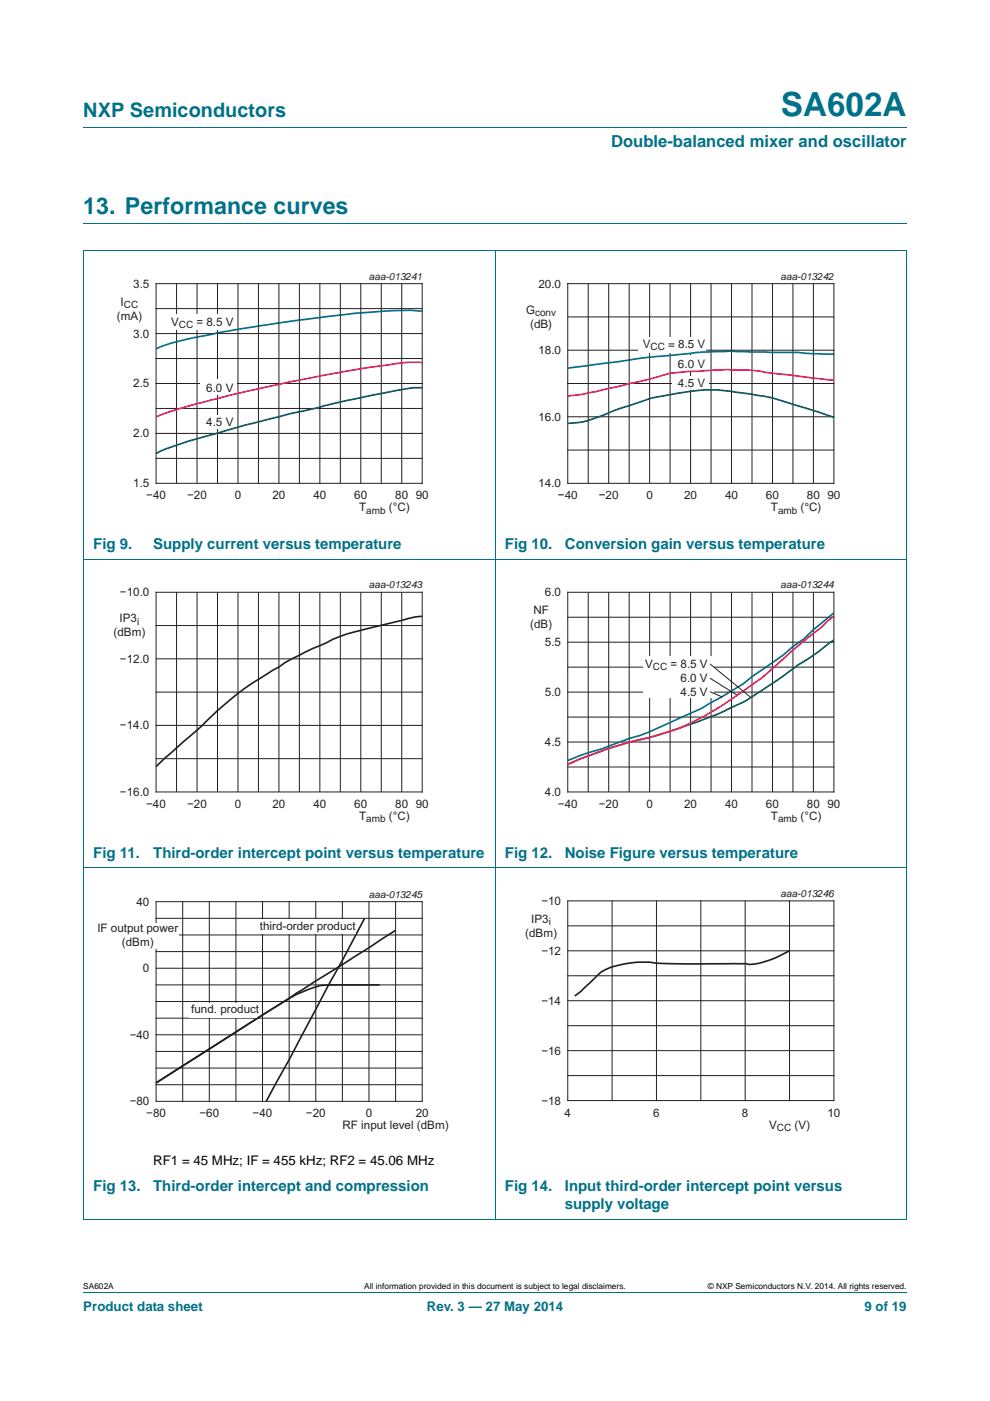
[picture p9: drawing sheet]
<svg xmlns="http://www.w3.org/2000/svg" width="210mm" height="297mm" viewBox="0 0 210 297" stroke-linecap="round" stroke-linejoin="round" font-family="sans-serif">
<path d="M17.7 27h174.6M17.6 53.1h174.7M17.7 47.4h174.6M17.7 53.1v205.4M105 53v205.6M192.3 53.1v205.4l-174.7 .1M17.6 118.5h174.7M17.6 184h174.7M17.7 273.9h174.6" fill="none" stroke="#00718a" stroke-width=".21"/>
<path d="M20.4 57.3h81.9v52.2h-81.9z" fill="none" stroke="#fff" stroke-width=".21"/>
<g fill="none" stroke="#231f20" stroke-width=".21">
<path d="M33.1 60.1h56.5v42.4h-56.5zM33.1 76h56.5M33.1 70.7h56.5M33.1 65.4h56.5M37.4 60.1v42.4M41.8 60.1v42.4M46.1 60.1v42.4M50.5 60.1v42.4M54.8 60.1v42.4M59.2 60.1v42.4M63.5 60.1v42.4M67.8 60.1v42.4"/>
<path d="M72.2 60.1v42.4M76.5 60.1v42.4M80.9 60.1v42.4M85.2 60.1v42.4M33.1 97.2h56.5M33.1 91.9h56.5M33.1 86.6h56.5M33.1 81.3h56.5"/>
</g>
<path d="M35.3 66.7h14.4v3.3h-14.4z" fill="#fff"/>
<path d="M89.6 66l-2.5-.2-3.4 .1-7.9 .5-13.6 1.6-11.7 1.8-9.3 1.8-5.1 1.2-3 1.2" fill="none" stroke="#143d8d" stroke-width=".35"/>
<g fill="#fff">
<path d="M42.5 80.4h7.7v3.3h-7.7z"/>
<path d="M42.5 88h7.7v2.9h-7.7z"/>
</g>
<path d="M89.6 82.2l-2.4 .1-7.9 1.4-18.1 4.1-9.5 2.4-11.5 3.3-5.1 1.7-2 1" fill="none" stroke="#005746" stroke-width=".35"/>
<path d="M89.6 76.9l-3.4-.1-7.8 1.1-17.2 3.1-12 2.7-7.7 2-5.2 1.5-3.2 1.2" fill="none" stroke="#ed1556" stroke-width=".35"/>
<path d="M107.7 57.3h81.9v52.2h-81.9z" fill="none" stroke="#fff" stroke-width=".21"/>
<g fill="none" stroke="#231f20" stroke-width=".21">
<path d="M120.4 60.1h56.5v42.4h-56.5zM120.4 67.2h56.5M120.4 74.3h56.5M124.8 60.1v42.4M129.1 60.1v42.4M133.4 60.1v42.4M137.8 60.1v42.4M142.1 60.1v42.4M146.5 60.1v42.4M150.8 60.1v42.4M155.2 60.1v42.4M159.5 60.1v42.4"/>
<path d="M163.8 60.1v42.4M168.2 60.1v42.4M172.5 60.1v42.4M120.4 81.3h56.5M120.4 88.4h56.5M120.4 95.4h56.5"/>
</g>
<g fill="#fff">
<path d="M135.4 71.4h14.4v3.3h-14.4z"/>
<path d="M142.6 75.3h7.7v3.3h-7.7z"/>
<path d="M142.6 79.7h7.7v3h-7.7z"/>
</g>
<path d="M176.9 88.5l-6-2a64.4 64.4 0 0 0-13.2-3.2l-1.6-.1a31.6 31.6 0 0 0-12.7 .2 35.9 35.9 0 0 0-9.9 2.6l-2.9 .9-2.9 1.2a18.8 18.8 0 0 1-7.3 1.7" fill="none" stroke="#005746" stroke-width=".35"/>
<path d="M176.9 80.6l-13.1-1.5a59.6 59.6 0 0 0-15.6-.4l-2.9 .1a21.9 21.9 0 0 0-7.5 1.6l-5.8 1.4a83 83 0 0 1-11.6 2.2" fill="none" stroke="#ed1556" stroke-width=".35"/>
<path d="M176.9 75.1l-4.4-.1-3.2-.3-9.9-.1a101.3 101.3 0 0 0-18.6 .9l-4.9 .4-15.5 2.2" fill="none" stroke="#143d8d" stroke-width=".35"/>
<path d="M20.4 122.8h81.9v52.2h-81.9zM107.7 122.8h81.9v52.2h-81.9z" fill="none" stroke="#fff" stroke-width=".21"/>
<g fill="none" stroke="#231f20" stroke-width=".21">
<path d="M33.1 125.6h56.5v42.3h-56.5zM33.1 132.6h56.5M33.1 139.7h56.5M37.4 125.6v42.3M41.8 125.6v42.3M46.1 125.6v42.3M50.5 125.6v42.3M54.8 125.6v42.3M59.2 125.6v42.3M63.5 125.6v42.3M67.8 125.6v42.3M72.2 125.6v42.3"/>
<path d="M76.5 125.6v42.3M80.9 125.6v42.3M85.2 125.6v42.3M120.4 125.6h56.5v42.3h-56.5zM120.4 136.2h56.5M120.4 130.9h56.5M124.8 125.6v42.3M129.1 125.6v42.3M133.4 125.6v42.3M137.8 125.6v42.3M142.1 125.6v42.3M146.5 125.6v42.3"/>
<path d="M150.8 125.6v42.3M155.2 125.6v42.3M159.5 125.6v42.3M163.8 125.6v42.3M168.2 125.6v42.3M172.5 125.6v42.3M33.1 146.7h56.5M33.1 153.8h56.5M120.4 146.7h56.5M120.4 157.3h56.5M120.4 152h56.5M120.4 141.4h56.5"/>
<path d="M33.1 160.9h56.5M120.4 162.6h56.5"/>
</g>
<path d="M89.6 130.7l-1.5 .1-6 1.5a87.7 87.7 0 0 0-11.5 3.2l-1.4 .8a76.1 76.1 0 0 0-12.6 6.6 71.7 71.7 0 0 0-14.8 11.9l-6.8 5.9-1.9 1.8" fill="none" stroke="#231f20" stroke-width=".35"/>
<path d="M136.4 139.2h15.1v8.9h-15.1z" fill="#fff"/>
<path d="M176.8 130l-4.3 3.6-2 1.9-2.3 1.6-2.1 1.8-6.6 4.6-2 1.6-8.7 5.1-6.6 3a44.7 44.7 0 0 1-8.7 3.4l-5.8 2.1-2.9 .9-4.4 1.6" fill="none" stroke="#143d8d" stroke-width=".35"/>
<path d="M176.9 135.7l-3.2 2.4-4.6 3-4.3 3.2a64 64 0 0 1-12.7 7.2l-1.3 .4a117.4 117.4 0 0 1-17.4 5.5 96.7 96.7 0 0 0-13 4.7" fill="none" stroke="#005746" stroke-width=".35"/>
<path d="M176.9 130.6l-1.3 1-1.3 1.4-6.1 4.8a71.3 71.3 0 0 1-13.1 10.5 50.2 50.2 0 0 1-20.3 8.7l-6.2 1.9-6 2.2-2.2 1" fill="none" stroke="#ed1556" stroke-width=".35"/>
<g fill="none" stroke="#231f20" stroke-width=".21">
<path d="M150.6 140.8l8.7 7.1M150.6 143.8l5.8 3.6M150.6 146.7l2.5 1M33.1 191.2h56.5v42.3h-56.5zM33.1 198.2h56.5M33.1 194.7h56.5M38.8 191.2v42.3M44.4 191.2v42.3M50 191.2v42.3M55.7 191.2v42.3M61.3 191.2v42.3M67 191.2v42.3"/>
<path d="M72.6 191.2v42.3M78.3 191.2v42.3M83.9 191.2v42.3M33.1 205.3h56.5M33.1 212.3h56.5M33.1 219.4h56.5M33.1 201.8h56.5M33.1 208.8h56.5M33.1 215.9h56.5M33.1 226.5h56.5M33.1 222.9h56.5M33.1 230h56.5"/>
</g>
<path d="M20.4 188.4h81.9v52.2h-81.9z" fill="none" stroke="#fff" stroke-width=".21"/>
<path d="M32 195.7h5.8v5.4h-5.8z" fill="#fff"/>
<path d="M77.3 194.7l-20.8 38.8M83.9 197.3l-50.8 32.3 5.7-3.6a608.1 608.1 0 0 1 24.1-15.2l1.4-.5a14 14 0 0 1 5.5-1.5h10.7" fill="none" stroke="#231f20" stroke-width=".35"/>
<g fill="#fff">
<path d="M54.4 194.8h21v3.2h-21z"/>
<path d="M40.1 212.6h14.4v3.1h-14.4z"/>
</g>
<path d="M107.7 188.2h81.9v52.2h-81.9z" fill="none" stroke="#fff" stroke-width=".21"/>
<g fill="none" stroke="#231f20" stroke-width=".21">
<path d="M120.4 191h56.5v42.3h-56.5zM120.4 196.3h56.5M129.8 191v42.3M139.2 191v42.3M148.6 191v42.3M158.1 191v42.3M167.5 191v42.3M120.4 217.5h56.5M120.4 212.2h56.5M120.4 206.9h56.5M120.4 201.6h56.5M120.4 228h56.5"/>
<path d="M120.4 222.8h56.5"/>
</g>
<path d="M167.5 201.6a20.1 20.1 0 0 1-8.5 2.9l-1-.2-12.2 .1-6.6-.2a19.4 19.4 0 0 0-11.7 1.9l-4.3 4.1-1.3 .9" fill="none" stroke="#231f20" stroke-width=".35"/>
<text font-size="7" fill="#00718a" x="165.7" y="24.6">SA602A</text>
<text font-size="4.9" fill="#00718a" x="17.7" y="45.4">13. Performance curves</text>
<text font-size="4.2" fill="#00718a" x="17.7" y="24.9">NXP Semiconductors</text>
<text font-size="3.5" fill="#00718a" x="129.6" y="31.1">Double-balanced mixer and oscillator</text>
<g font-size="3.2" fill="#00718a">
<text x="19.8" y="116.4">Fig 9.</text>
<text x="32.5" y="116.4">Supply current versus temperature</text>
<text x="107.1" y="116.4">Fig 10.</text>
<text x="119.8" y="116.4">Conversion gain versus temperature</text>
<text x="19.8" y="181.8">Fig 11.</text>
<text x="32.5" y="181.8">Third-order intercept point versus temperature</text>
<text x="107.1" y="181.8">Fig 12.</text>
<text x="119.8" y="181.8">Noise Figure versus temperature</text>
<text x="19.8" y="252.6">Fig 13.</text>
<text x="32.5" y="252.6">Third-order intercept and compression</text>
<text x="107.1" y="252.6">Fig 14.</text>
<text x="119.8" y="252.6">Input third-order intercept point versus</text>
<text x="119.8" y="256.4">supply voltage</text>
</g>
<text font-size="2.8" x="32.5" y="247">RF1 = 45 MHz; IF = 455 kHz; RF2 = 45.06 MHz</text>
<g font-size="2.8" fill="#00718a">
<text x="17.7" y="277.9">Product data sheet</text>
<text x="90.5" y="277.9">Rev. 3 — 27 May 2014</text>
<text x="183.4" y="277.9">9 of 19</text>
</g>
<g font-size="2.5" fill="#231f20">
<text x="25.6" y="64.8">I</text>
<text x="28.3" y="61">3.5</text>
<text x="114.2" y="61">20.0</text>
<text x="24.8" y="67.7">(mA)</text>
<text x="28.3" y="71.6">3.0</text>
<text x="36.3" y="69.1">V</text>
<text x="41.7" y="69.1">= 8.5 V</text>
<text x="111.6" y="66.5">G</text>
<text x="112.4" y="69.5">(dB)</text>
<text x="114.2" y="75.1">18.0</text>
<text x="136.3" y="73.8">V</text>
<text x="141.7" y="73.8">= 8.5 V</text>
<text x="143.8" y="78">6.0 V</text>
<text x="28.3" y="82.2">2.5</text>
<text x="43.7" y="83">6.0 V</text>
<text x="143.8" y="82">4.5 V</text>
<text x="114.2" y="89.2">16.0</text>
<text x="28.3" y="92.7">2.0</text>
<text x="43.7" y="90.2">4.5 V</text>
<text x="28.3" y="103.3">1.5</text>
<text x="31" y="105.9">−40</text>
<text x="39.7" y="105.9">−20</text>
<text x="49.8" y="105.9">0</text>
<text x="57.8" y="105.9">20</text>
<text x="66.5" y="105.9">40</text>
<text x="75.2" y="105.9">60</text>
<text x="83.8" y="105.9">80</text>
<text x="88.2" y="105.9">90</text>
<text x="114.2" y="103.3">14.0</text>
<text x="118.3" y="105.9">−40</text>
<text x="127" y="105.9">−20</text>
<text x="137.1" y="105.9">0</text>
<text x="145.1" y="105.9">20</text>
<text x="153.8" y="105.9">40</text>
<text x="162.5" y="105.9">60</text>
<text x="171.2" y="105.9">80</text>
<text x="175.5" y="105.9">90</text>
<text x="76.2" y="108.4">T</text>
<text x="82.5" y="108.4">(°C)</text>
<text x="163.5" y="108.4">T</text>
<text x="169.8" y="108.4">(°C)</text>
<text x="25.4" y="132">IP3</text>
<text x="25.4" y="126.4">−10.0</text>
<text x="113.1" y="130.2">NF</text>
<text x="115.6" y="126.4">6.0</text>
<text x="24.1" y="134.9">(dBm)</text>
<text x="112.4" y="133.2">(dB)</text>
<text x="115.6" y="137">5.5</text>
<text x="25.4" y="140.5">−12.0</text>
<text x="136.8" y="141.6">V</text>
<text x="142.2" y="141.6">= 8.5 V</text>
<text x="115.6" y="147.6">5.0</text>
<text x="144.3" y="144.5">6.0 V</text>
<text x="144.3" y="147.5">4.5 V</text>
<text x="25.4" y="154.6">−14.0</text>
<text x="115.6" y="158.2">4.5</text>
<text x="25.4" y="168.8">−16.0</text>
<text x="31" y="171.3">−40</text>
<text x="39.7" y="171.3">−20</text>
<text x="49.8" y="171.3">0</text>
<text x="57.8" y="171.3">20</text>
<text x="66.5" y="171.3">40</text>
<text x="75.2" y="171.3">60</text>
<text x="76.2" y="173.8">T</text>
<text x="82.5" y="173.8">(°C)</text>
<text x="83.8" y="171.3">80</text>
<text x="88.2" y="171.3">90</text>
<text x="115.6" y="168.8">4.0</text>
<text x="118.3" y="171.3">−40</text>
<text x="127" y="171.3">−20</text>
<text x="137.1" y="171.3">0</text>
<text x="145.1" y="171.3">20</text>
<text x="153.8" y="171.3">40</text>
<text x="162.5" y="171.3">60</text>
<text x="163.5" y="173.8">T</text>
<text x="169.8" y="173.8">(°C)</text>
<text x="171.2" y="171.3">80</text>
<text x="175.5" y="171.3">90</text>
<text x="114.8" y="191.9">−10</text>
<text x="20.6" y="197.6">IF output power</text>
<text x="28.9" y="192">40</text>
<text x="55.1" y="197.1">third-order product</text>
<text x="112.7" y="195.6">IP3</text>
<text x="25.9" y="200.5">(dBm)</text>
<text x="111.4" y="198.6">(dBm)</text>
<text x="114.8" y="202.4">−12</text>
<text x="30.3" y="206.1">0</text>
<text x="40.6" y="214.8">fund. product</text>
<text x="114.8" y="213">−14</text>
<text x="27.5" y="220.2">−40</text>
<text x="114.8" y="223.6">−16</text>
<text x="27.5" y="234.4">−80</text>
<text x="31" y="236.9">−80</text>
<text x="42.3" y="236.9">−60</text>
<text x="53.6" y="236.9">−40</text>
<text x="64.9" y="236.9">−20</text>
<text x="72.7" y="239.4">RF input level (dBm)</text>
<text x="77.6" y="236.9">0</text>
<text x="88.2" y="236.9">20</text>
<text x="114.8" y="234.2">−18</text>
<text x="119.7" y="236.7">4</text>
<text x="138.5" y="236.7">6</text>
<text x="157.4" y="236.7">8</text>
<text x="163.1" y="239.3">V</text>
<text x="168.5" y="239.3">(V)</text>
<text x="175.5" y="236.7">10</text>
</g>
<g font-size="2.1" fill="#231f20">
<text x="78.3" y="59.3">aaa-013241</text>
<text x="165.6" y="59.3">aaa-013242</text>
<text x="26.3" y="65.3">CC</text>
<text x="37.9" y="69.6">CC</text>
<text x="113.5" y="67">conv</text>
<text x="138" y="74.3">CC</text>
<text x="77.7" y="108.9">amb</text>
<text x="165" y="108.9">amb</text>
<text x="78.2" y="124.7">aaa-013243</text>
<text x="165.6" y="124.7">aaa-013244</text>
<text x="29.1" y="132.5">i</text>
<text x="138.5" y="142.1">CC</text>
<text x="77.7" y="174.3">amb</text>
<text x="165" y="174.3">amb</text>
<text x="78.2" y="190.3">aaa-013245</text>
<text x="165.6" y="190.2">aaa-013246</text>
<text x="116.4" y="196.1">i</text>
<text x="164.8" y="239.8">CC</text>
</g>
<g font-size="1.8">
<text x="17.7" y="273.3">SA602A</text>
<text x="77.3" y="273.3">All information provided in this document is subject to legal disclaimers.</text>
<text x="150.1" y="273.3">© NXP Semiconductors N.V. 2014. All rights reserved.</text>
</g>
</svg>
